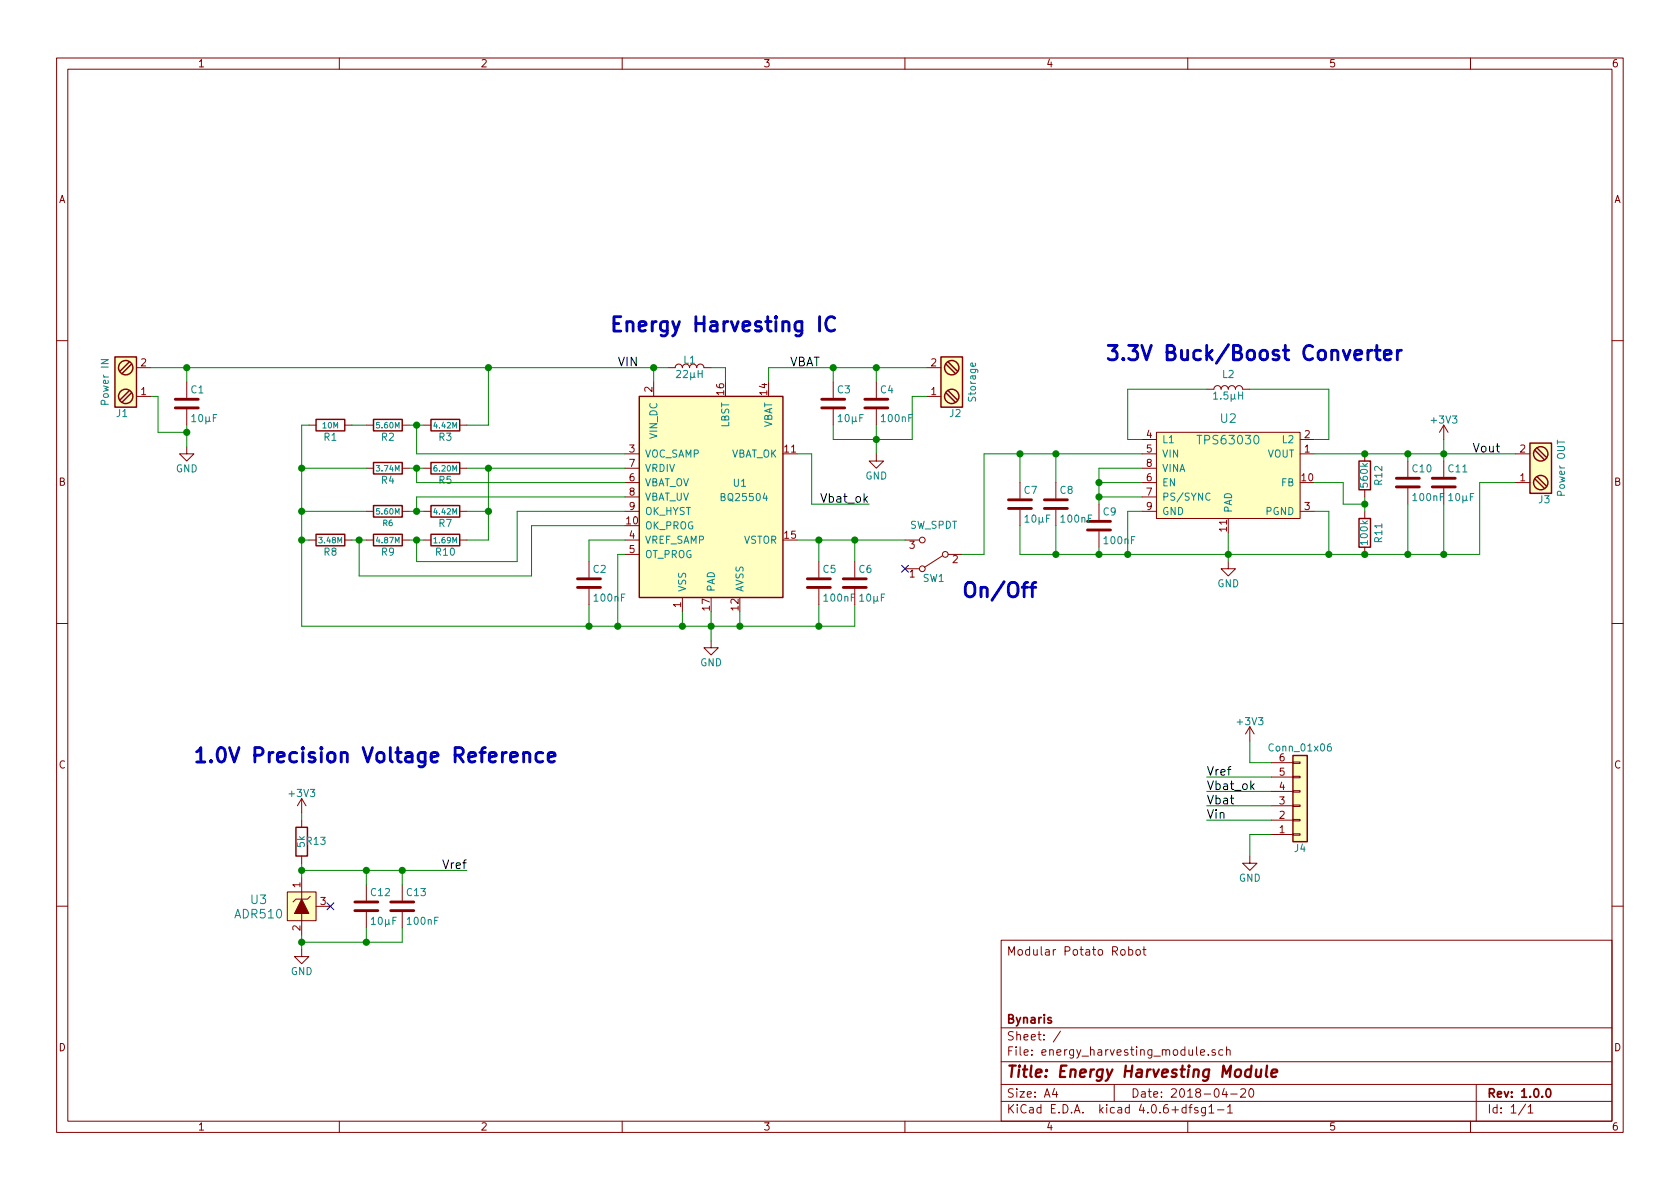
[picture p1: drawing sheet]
EESchema Schematic File Version 2
LIBS:power
LIBS:device
LIBS:transistors
LIBS:conn
LIBS:linear
LIBS:regul
LIBS:74xx
LIBS:cmos4000
LIBS:adc-dac
LIBS:memory
LIBS:xilinx
LIBS:microcontrollers
LIBS:dsp
LIBS:microchip
LIBS:analog_switches
LIBS:motorola
LIBS:texas
LIBS:intel
LIBS:audio
LIBS:interface
LIBS:digital-audio
LIBS:philips
LIBS:display
LIBS:cypress
LIBS:siliconi
LIBS:opto
LIBS:atmel
LIBS:contrib
LIBS:valves
LIBS:battery_management
LIBS:Battery_Management
LIBS:tps63031
LIBS:Switch
LIBS:switches
LIBS:analog_devices
LIBS:adr510
LIBS:energy_harvesting_module-cache
EELAYER 25 0
EELAYER END
$Descr A4 11693 8268
encoding utf-8
Sheet 1 1
Title "Energy Harvesting Module"
Date "2018-04-20"
Rev "1.0.0"
Comp "Bynaris"
Comment1 ""
Comment2 ""
Comment3 ""
Comment4 "Modular Potato Robot"
$EndDescr
$Comp
L BQ25504 U1
U 1 1
P 4950 3450
F 0 "U1" H 5200 3550 50  0000 R CNN
F 1 "BQ25504" H 5350 3450 50  0000 R CNN
F 2 "project_footprint:QFN-16-1EP_3x3mm_Pitch0.5mm_ThermalVias" H 4950 3450 50  0001 C CNN
F 3 "" H 4650 4250 50  0001 C CNN
	1    4950 3450
	1    0    0    -1  
$EndComp
$Comp
L L L1
U 1 1
P 4800 2550
F 0 "L1" V 4850 2550 50  0000 C CNN
F 1 "22µH" V 4750 2550 50  0000 C CNN
F 2 "project_footprint:L_Wuerth_WE-LQ" H 4800 2550 50  0001 C CNN
F 3 "" H 4800 2550 50  0001 C CNN
	1    4800 2550
	0    -1   -1   0   
$EndComp
$Comp
L R R5
U 1 1
P 3100 3250
F 0 "R5" V 3180 3250 50  0000 C CNN
F 1 "6.20M" V 3100 3250 39  0000 C CNN
F 2 "Resistors_SMD:R_0805" V 3030 3250 50  0001 C CNN
F 3 "" H 3100 3250 50  0001 C CNN
	1    3100 3250
	0    1    1    0   
$EndComp
$Comp
L R R4
U 1 1
P 2700 3250
F 0 "R4" V 2780 3250 50  0000 C CNN
F 1 "3.74M" V 2700 3250 39  0000 C CNN
F 2 "Resistors_SMD:R_0805" V 2630 3250 50  0001 C CNN
F 3 "" H 2700 3250 50  0001 C CNN
	1    2700 3250
	0    1    1    0   
$EndComp
$Comp
L R R7
U 1 1
P 3100 3550
F 0 "R7" V 3180 3550 50  0000 C CNN
F 1 "4.42M" V 3100 3550 39  0000 C CNN
F 2 "Resistors_SMD:R_0805" V 3030 3550 50  0001 C CNN
F 3 "" H 3100 3550 50  0001 C CNN
	1    3100 3550
	0    1    1    0   
$EndComp
$Comp
L R R6
U 1 1
P 2700 3550
F 0 "R6" V 2780 3550 39  0000 C CNN
F 1 "5.60M" V 2700 3550 39  0000 C CNN
F 2 "Resistors_SMD:R_0805" V 2630 3550 50  0001 C CNN
F 3 "" H 2700 3550 50  0001 C CNN
	1    2700 3550
	0    1    1    0   
$EndComp
$Comp
L GND #PWR01
U 1 1
P 4950 4450
F 0 "#PWR01" H 4950 4200 50  0001 C CNN
F 1 "GND" H 4950 4300 50  0000 C CNN
F 2 "" H 4950 4450 50  0001 C CNN
F 3 "" H 4950 4450 50  0001 C CNN
	1    4950 4450
	1    0    0    -1  
$EndComp
$Comp
L R R10
U 1 1
P 3100 3750
F 0 "R10" V 3180 3750 50  0000 C CNN
F 1 "1.69M" V 3100 3750 39  0000 C CNN
F 2 "Resistors_SMD:R_0805" V 3030 3750 50  0001 C CNN
F 3 "" H 3100 3750 50  0001 C CNN
	1    3100 3750
	0    1    1    0   
$EndComp
$Comp
L R R9
U 1 1
P 2700 3750
F 0 "R9" V 2780 3750 50  0000 C CNN
F 1 "4.87M" V 2700 3750 39  0000 C CNN
F 2 "Resistors_SMD:R_0805" V 2630 3750 50  0001 C CNN
F 3 "" H 2700 3750 50  0001 C CNN
	1    2700 3750
	0    1    1    0   
$EndComp
$Comp
L R R8
U 1 1
P 2300 3750
F 0 "R8" V 2380 3750 50  0000 C CNN
F 1 "3.48M" V 2300 3750 39  0000 C CNN
F 2 "Resistors_SMD:R_0805" V 2230 3750 50  0001 C CNN
F 3 "" H 2300 3750 50  0001 C CNN
	1    2300 3750
	0    1    1    0   
$EndComp
$Comp
L R R3
U 1 1
P 3100 2950
F 0 "R3" V 3180 2950 50  0000 C CNN
F 1 "4.42M" V 3100 2950 39  0000 C CNN
F 2 "Resistors_SMD:R_0805" V 3030 2950 50  0001 C CNN
F 3 "" H 3100 2950 50  0001 C CNN
	1    3100 2950
	0    1    1    0   
$EndComp
$Comp
L R R2
U 1 1
P 2700 2950
F 0 "R2" V 2780 2950 50  0000 C CNN
F 1 "5.60M" V 2700 2950 39  0000 C CNN
F 2 "Resistors_SMD:R_0805" V 2630 2950 50  0001 C CNN
F 3 "" H 2700 2950 50  0001 C CNN
	1    2700 2950
	0    1    1    0   
$EndComp
$Comp
L Screw_Terminal_1x02 J1
U 1 1
P 850 2650
F 0 "J1" H 850 2900 50  0000 C TNN
F 1 "Power IN" V 700 2650 50  0000 C TNN
F 2 "Connectors_Terminal_Blocks:TerminalBlock_Pheonix_MPT-2.54mm_2pol" H 850 2425 50  0001 C CNN
F 3 "" H 825 2650 50  0001 C CNN
	1    850  2650
	1    0    0    1   
$EndComp
$Comp
L GND #PWR02
U 1 1
P 1300 3100
F 0 "#PWR02" H 1300 2850 50  0001 C CNN
F 1 "GND" H 1300 2950 50  0000 C CNN
F 2 "" H 1300 3100 50  0001 C CNN
F 3 "" H 1300 3100 50  0001 C CNN
	1    1300 3100
	1    0    0    -1  
$EndComp
$Comp
L Screw_Terminal_1x02 J2
U 1 1
P 6650 2650
F 0 "J2" H 6650 2900 50  0000 C TNN
F 1 "Storage" V 6500 2650 50  0000 C TNN
F 2 "Connectors_Terminal_Blocks:TerminalBlock_Pheonix_MPT-2.54mm_2pol" H 6650 2425 50  0001 C CNN
F 3 "" H 6625 2650 50  0001 C CNN
	1    6650 2650
	-1   0    0    1   
$EndComp
$Comp
L GND #PWR03
U 1 1
P 6100 3150
F 0 "#PWR03" H 6100 2900 50  0001 C CNN
F 1 "GND" H 6100 3000 50  0000 C CNN
F 2 "" H 6100 3150 50  0001 C CNN
F 3 "" H 6100 3150 50  0001 C CNN
	1    6100 3150
	1    0    0    -1  
$EndComp
$Comp
L TPS63031 U2
U 1 1
P 8550 3350
F 0 "U2" H 8550 3800 60  0000 C CNN
F 1 "TPS63030" H 8550 3650 60  0000 C CNN
F 2 "project_footprint:R-PWSON-10" H 10400 4350 60  0001 C CNN
F 3 "" H 10400 4350 60  0001 C CNN
	1    8550 3350
	1    0    0    -1  
$EndComp
$Comp
L SW_SPDT SW1
U 1 1
P 6500 3850
F 0 "SW1" H 6500 4020 50  0000 C CNN
F 1 "SW_SPDT" H 6500 3650 50  0000 C CNN
F 2 "project_footprint:SW_SPDT_CK-JS102011SAQN" H 6500 3850 50  0001 C CNN
F 3 "" H 6500 3850 50  0001 C CNN
	1    6500 3850
	-1   0    0    1   
$EndComp
NoConn ~ 6300 3950
$Comp
L C C10
U 1 1
P 9800 3350
F 0 "C10" H 9825 3450 50  0000 L CNN
F 1 "100nF" H 9825 3250 50  0000 L CNN
F 2 "Capacitors_SMD:C_0805" H 9838 3200 50  0001 C CNN
F 3 "" H 9800 3350 50  0001 C CNN
	1    9800 3350
	1    0    0    -1  
$EndComp
$Comp
L C C11
U 1 1
P 10050 3350
F 0 "C11" H 10075 3450 50  0000 L CNN
F 1 "10µF" H 10075 3250 50  0000 L CNN
F 2 "Capacitors_SMD:C_0805" H 10088 3200 50  0001 C CNN
F 3 "" H 10050 3350 50  0001 C CNN
	1    10050 3350
	1    0    0    -1  
$EndComp
$Comp
L GND #PWR04
U 1 1
P 8550 3900
F 0 "#PWR04" H 8550 3650 50  0001 C CNN
F 1 "GND" H 8550 3750 50  0000 C CNN
F 2 "" H 8550 3900 50  0001 C CNN
F 3 "" H 8550 3900 50  0001 C CNN
	1    8550 3900
	1    0    0    -1  
$EndComp
Wire Wire Line
	4550 2550 4550 2650
Wire Wire Line
	1050 2550 4650 2550
Wire Wire Line
	4950 2550 5050 2550
Wire Wire Line
	5050 2550 5050 2650
Wire Wire Line
	5700 3750 5700 3900
Wire Wire Line
	5950 3750 5950 3900
Connection ~ 5700 3750
Wire Wire Line
	2850 3250 2950 3250
Wire Wire Line
	4100 3900 4100 3750
Wire Wire Line
	4100 3750 4350 3750
Wire Wire Line
	4100 4200 4100 4350
Wire Wire Line
	2100 4350 5950 4350
Wire Wire Line
	5700 4350 5700 4200
Wire Wire Line
	5950 4350 5950 4200
Connection ~ 5700 4350
Wire Wire Line
	4950 4250 4950 4450
Connection ~ 4950 4350
Wire Wire Line
	4750 4250 4750 4350
Connection ~ 4750 4350
Wire Wire Line
	4350 3850 4300 3850
Wire Wire Line
	4300 3850 4300 4350
Connection ~ 4300 4350
Wire Wire Line
	5150 4250 5150 4350
Connection ~ 5150 4350
Wire Wire Line
	2850 3550 2950 3550
Wire Wire Line
	2850 3750 2950 3750
Wire Wire Line
	2900 3750 2900 3900
Wire Wire Line
	2900 3900 3600 3900
Wire Wire Line
	3600 3900 3600 3550
Wire Wire Line
	3600 3550 4350 3550
Connection ~ 2900 3750
Wire Wire Line
	2450 3750 2550 3750
Wire Wire Line
	2500 3750 2500 4000
Wire Wire Line
	2500 4000 3700 4000
Wire Wire Line
	3700 4000 3700 3650
Wire Wire Line
	3700 3650 4350 3650
Wire Wire Line
	2900 3550 2900 3450
Wire Wire Line
	2900 3450 4350 3450
Connection ~ 2900 3550
Wire Wire Line
	2900 3250 2900 3350
Wire Wire Line
	2900 3350 4350 3350
Connection ~ 2900 3250
Wire Wire Line
	3400 3750 3250 3750
Wire Wire Line
	3400 3250 3400 3750
Wire Wire Line
	3250 3250 4350 3250
Wire Wire Line
	3250 3550 3400 3550
Connection ~ 3400 3550
Connection ~ 3400 3250
Connection ~ 2500 3750
Wire Wire Line
	2100 3550 2550 3550
Wire Wire Line
	2100 3750 2150 3750
Wire Wire Line
	2100 3250 2550 3250
Connection ~ 2100 3550
Connection ~ 4100 4350
Connection ~ 2100 3750
Wire Wire Line
	2850 2950 2950 2950
Wire Wire Line
	2900 2950 2900 3150
Wire Wire Line
	2900 3150 4350 3150
Connection ~ 2900 2950
Connection ~ 2100 3250
Connection ~ 4550 2550
Wire Wire Line
	3250 2950 3400 2950
Wire Wire Line
	3400 2950 3400 2550
Connection ~ 3400 2550
Wire Wire Line
	2100 2950 2100 4350
Wire Wire Line
	1050 2750 1100 2750
Wire Wire Line
	1100 2750 1100 3000
Wire Wire Line
	1100 3000 1300 3000
Wire Wire Line
	1300 2950 1300 3100
Wire Wire Line
	1300 2650 1300 2550
Connection ~ 1300 2550
Connection ~ 1300 3000
Wire Wire Line
	5350 2650 5350 2550
Wire Wire Line
	5350 2550 6450 2550
Wire Wire Line
	5800 2650 5800 2550
Connection ~ 5800 2550
Wire Wire Line
	6100 2650 6100 2550
Connection ~ 6100 2550
Wire Wire Line
	5800 2950 5800 3050
Wire Wire Line
	5800 3050 6350 3050
Wire Wire Line
	6350 3050 6350 2750
Wire Wire Line
	6350 2750 6450 2750
Wire Wire Line
	6100 2950 6100 3150
Connection ~ 6100 3050
Connection ~ 5950 3750
Wire Wire Line
	9150 3150 10550 3150
Wire Wire Line
	10050 3050 10050 3200
Wire Wire Line
	9800 3200 9800 3150
Connection ~ 9800 3150
Connection ~ 10050 3150
Wire Wire Line
	8550 3700 8550 3900
Wire Wire Line
	10050 3850 10050 3500
Wire Wire Line
	9800 3850 9800 3500
Connection ~ 9800 3850
Wire Wire Line
	9150 3550 9250 3550
Wire Wire Line
	9250 3550 9250 3850
Connection ~ 9250 3850
Connection ~ 8550 3850
Wire Wire Line
	7950 3550 7850 3550
$Comp
L C C9
U 1 1
P 7650 3650
F 0 "C9" H 7675 3750 50  0000 L CNN
F 1 "100nF" H 7675 3550 50  0000 L CNN
F 2 "Capacitors_SMD:C_0805" H 7688 3500 50  0001 C CNN
F 3 "" H 7650 3650 50  0001 C CNN
	1    7650 3650
	1    0    0    -1  
$EndComp
Wire Wire Line
	7650 3450 7950 3450
Wire Wire Line
	7950 3350 7650 3350
Wire Wire Line
	7650 3250 7650 3500
Wire Wire Line
	7950 3250 7650 3250
Connection ~ 7650 3350
Wire Wire Line
	7850 3550 7850 3850
Connection ~ 7850 3850
Connection ~ 7650 3450
Wire Wire Line
	7650 3850 7650 3800
$Comp
L L L2
U 1 1
P 8550 2700
F 0 "L2" V 8650 2700 50  0000 C CNN
F 1 "1.5µH" V 8500 2700 50  0000 C CNN
F 2 "project_footprint:L_Wuerth_WE-LQS" H 8550 2700 50  0001 C CNN
F 3 "" H 8550 2700 50  0001 C CNN
	1    8550 2700
	0    -1   -1   0   
$EndComp
Wire Wire Line
	9150 3050 9250 3050
Wire Wire Line
	9250 3050 9250 2700
Wire Wire Line
	9250 2700 8700 2700
Wire Wire Line
	7950 3050 7850 3050
Wire Wire Line
	7850 3050 7850 2700
Wire Wire Line
	7850 2700 8400 2700
Wire Wire Line
	6850 3150 7950 3150
Text Label 5500 2550 0    60   ~ 0
VBAT
Text Label 4300 2550 0    60   ~ 0
VIN
Wire Wire Line
	5550 3750 6300 3750
Connection ~ 10050 3850
Wire Wire Line
	10550 3350 10300 3350
Wire Wire Line
	10300 3350 10300 3850
$Comp
L Screw_Terminal_1x02 J3
U 1 1
P 10750 3250
F 0 "J3" H 10750 3500 50  0000 C TNN
F 1 "Power OUT" V 10600 3250 50  0000 C TNN
F 2 "Connectors_Terminal_Blocks:TerminalBlock_Pheonix_MPT-2.54mm_2pol" H 10750 3025 50  0001 C CNN
F 3 "" H 10725 3250 50  0001 C CNN
	1    10750 3250
	-1   0    0    1   
$EndComp
$Comp
L ADR510 U3
U 1 1
P 2100 6300
F 0 "U3" H 1800 6350 60  0000 C CNN
F 1 "ADR510" H 1800 6250 60  0000 C CNN
F 2 "TO_SOT_Packages_SMD:SOT-23" H 2050 6600 60  0001 C CNN
F 3 "" H 2050 6600 60  0001 C CNN
	1    2100 6300
	1    0    0    -1  
$EndComp
Wire Wire Line
	2100 6500 2100 6600
Wire Wire Line
	2100 6000 2100 6100
$Comp
L GND #PWR05
U 1 1
P 2100 6600
F 0 "#PWR05" H 2100 6350 50  0001 C CNN
F 1 "GND" H 2100 6450 50  0000 C CNN
F 2 "" H 2100 6600 50  0001 C CNN
F 3 "" H 2100 6600 50  0001 C CNN
	1    2100 6600
	1    0    0    -1  
$EndComp
Connection ~ 2100 6550
$Comp
L R R13
U 1 1
P 2100 5850
F 0 "R13" H 2000 5850 50  0000 C CNN
F 1 "5k" V 2100 5850 50  0000 C CNN
F 2 "Resistors_SMD:R_0805" V 2030 5850 50  0001 C CNN
F 3 "" H 2100 5850 50  0001 C CNN
	1    2100 5850
	-1   0    0    1   
$EndComp
Wire Wire Line
	2100 5650 2100 5700
Connection ~ 2100 6050
Text Label 3250 6050 2    60   ~ 0
Vref
Text Label 8400 5700 0    60   ~ 0
Vin
Text Label 8400 5600 0    60   ~ 0
Vbat
Text Label 8400 5400 0    60   ~ 0
Vref
$Comp
L GND #PWR06
U 1 1
P 8700 5950
F 0 "#PWR06" H 8700 5700 50  0001 C CNN
F 1 "GND" H 8700 5800 50  0000 C CNN
F 2 "" H 8700 5950 50  0001 C CNN
F 3 "" H 8700 5950 50  0001 C CNN
	1    8700 5950
	1    0    0    -1  
$EndComp
Wire Wire Line
	8700 5150 8700 5300
Wire Wire Line
	8700 5300 8850 5300
Wire Wire Line
	8850 5800 8700 5800
Wire Wire Line
	8700 5800 8700 5950
Wire Wire Line
	8400 5400 8850 5400
Wire Wire Line
	8400 5500 8850 5500
Wire Wire Line
	8400 5700 8850 5700
Text Notes 7700 2500 0    100  ~ 20
3.3V Buck/Boost Converter
Text Notes 1350 5300 0    100  ~ 20
1.0V Precision Voltage Reference
Text Notes 4250 2300 0    100  ~ 20
Energy Harvesting IC
Text Notes 6700 4150 0    100  ~ 20
On/Off
Wire Wire Line
	6850 3850 6850 3150
Wire Wire Line
	7100 3850 7100 3650
Connection ~ 7650 3850
Wire Wire Line
	7350 3850 7350 3650
Connection ~ 7350 3850
Wire Wire Line
	7100 3350 7100 3150
Connection ~ 7100 3150
Wire Wire Line
	7350 3350 7350 3150
Connection ~ 7350 3150
$Comp
L C C8
U 1 1
P 7350 3500
F 0 "C8" H 7375 3600 50  0000 L CNN
F 1 "100nF" H 7375 3400 50  0000 L CNN
F 2 "Capacitors_SMD:C_0805" H 7388 3350 50  0001 C CNN
F 3 "" H 7350 3500 50  0001 C CNN
	1    7350 3500
	1    0    0    -1  
$EndComp
$Comp
L C C7
U 1 1
P 7100 3500
F 0 "C7" H 7125 3600 50  0000 L CNN
F 1 "10µF" H 7125 3400 50  0000 L CNN
F 2 "Capacitors_SMD:C_0805" H 7138 3350 50  0001 C CNN
F 3 "" H 7100 3500 50  0001 C CNN
	1    7100 3500
	1    0    0    -1  
$EndComp
$Comp
L C C5
U 1 1
P 5700 4050
F 0 "C5" H 5725 4150 50  0000 L CNN
F 1 "100nF" H 5725 3950 50  0000 L CNN
F 2 "Capacitors_SMD:C_0805" H 5738 3900 50  0001 C CNN
F 3 "" H 5700 4050 50  0001 C CNN
	1    5700 4050
	1    0    0    -1  
$EndComp
$Comp
L C C6
U 1 1
P 5950 4050
F 0 "C6" H 5975 4150 50  0000 L CNN
F 1 "10µF" H 5975 3950 50  0000 L CNN
F 2 "Capacitors_SMD:C_0805" H 5988 3900 50  0001 C CNN
F 3 "" H 5950 4050 50  0001 C CNN
	1    5950 4050
	1    0    0    -1  
$EndComp
$Comp
L C C2
U 1 1
P 4100 4050
F 0 "C2" H 4125 4150 50  0000 L CNN
F 1 "100nF" H 4125 3950 50  0000 L CNN
F 2 "Capacitors_SMD:C_0805" H 4138 3900 50  0001 C CNN
F 3 "" H 4100 4050 50  0001 C CNN
	1    4100 4050
	1    0    0    -1  
$EndComp
$Comp
L C C3
U 1 1
P 5800 2800
F 0 "C3" H 5825 2900 50  0000 L CNN
F 1 "10µF" H 5825 2700 50  0000 L CNN
F 2 "Capacitors_SMD:C_0805" H 5838 2650 50  0001 C CNN
F 3 "" H 5800 2800 50  0001 C CNN
	1    5800 2800
	1    0    0    -1  
$EndComp
$Comp
L C C4
U 1 1
P 6100 2800
F 0 "C4" H 6125 2900 50  0000 L CNN
F 1 "100nF" H 6125 2700 50  0000 L CNN
F 2 "Capacitors_SMD:C_0805" H 6138 2650 50  0001 C CNN
F 3 "" H 6100 2800 50  0001 C CNN
	1    6100 2800
	1    0    0    -1  
$EndComp
$Comp
L C C1
U 1 1
P 1300 2800
F 0 "C1" H 1325 2900 50  0000 L CNN
F 1 "10µF" H 1325 2700 50  0000 L CNN
F 2 "Capacitors_SMD:C_0805" H 1338 2650 50  0001 C CNN
F 3 "" H 1300 2800 50  0001 C CNN
	1    1300 2800
	1    0    0    -1  
$EndComp
$Comp
L +3V3 #PWR07
U 1 1
P 10050 3050
F 0 "#PWR07" H 10050 2900 50  0001 C CNN
F 1 "+3V3" H 10050 3190 50  0000 C CNN
F 2 "" H 10050 3050 50  0001 C CNN
F 3 "" H 10050 3050 50  0001 C CNN
	1    10050 3050
	1    0    0    -1  
$EndComp
$Comp
L +3V3 #PWR08
U 1 1
P 8700 5150
F 0 "#PWR08" H 8700 5000 50  0001 C CNN
F 1 "+3V3" H 8700 5290 50  0000 C CNN
F 2 "" H 8700 5150 50  0001 C CNN
F 3 "" H 8700 5150 50  0001 C CNN
	1    8700 5150
	1    0    0    -1  
$EndComp
$Comp
L +3V3 #PWR09
U 1 1
P 2100 5650
F 0 "#PWR09" H 2100 5500 50  0001 C CNN
F 1 "+3V3" H 2100 5790 50  0000 C CNN
F 2 "" H 2100 5650 50  0001 C CNN
F 3 "" H 2100 5650 50  0001 C CNN
	1    2100 5650
	1    0    0    -1  
$EndComp
$Comp
L R R12
U 1 1
P 9500 3300
F 0 "R12" V 9400 3300 50  0000 C CNN
F 1 "560k" V 9500 3300 50  0000 C CNN
F 2 "Resistors_SMD:R_0805" V 9430 3300 50  0001 C CNN
F 3 "" H 9500 3300 50  0001 C CNN
	1    9500 3300
	-1   0    0    1   
$EndComp
$Comp
L R R11
U 1 1
P 9500 3700
F 0 "R11" V 9400 3700 50  0000 C CNN
F 1 "100k" V 9500 3700 50  0000 C CNN
F 2 "Resistors_SMD:R_0805" V 9430 3700 50  0001 C CNN
F 3 "" H 9500 3700 50  0001 C CNN
	1    9500 3700
	-1   0    0    1   
$EndComp
Connection ~ 9500 3150
Connection ~ 9500 3850
Wire Wire Line
	9500 3450 9500 3550
Wire Wire Line
	9150 3350 9350 3350
Wire Wire Line
	9350 3350 9350 3500
Wire Wire Line
	9350 3500 9500 3500
Connection ~ 9500 3500
$Comp
L Conn_01x06 J4
U 1 1
P 9050 5600
F 0 "J4" H 9050 5900 50  0000 C CNN
F 1 "Conn_01x06" H 9050 5200 50  0000 C CNN
F 2 "project_footprint:Pin_Header_Straight_1x06_Pitch2.54mm" H 9050 5600 50  0001 C CNN
F 3 "" H 9050 5600 50  0001 C CNN
	1    9050 5600
	1    0    0    1   
$EndComp
Text Label 8400 5500 0    60   ~ 0
Vbat_ok
Wire Wire Line
	8400 5600 8850 5600
Text Label 6050 3500 2    60   ~ 0
Vbat_ok
Wire Wire Line
	5550 3150 5650 3150
Wire Wire Line
	5650 3150 5650 3500
Wire Wire Line
	5650 3500 6050 3500
$Comp
L C C13
U 1 1
P 2800 6300
F 0 "C13" H 2825 6400 50  0000 L CNN
F 1 "100nF" H 2825 6200 50  0000 L CNN
F 2 "Capacitors_SMD:C_0805" H 2838 6150 50  0001 C CNN
F 3 "" H 2800 6300 50  0001 C CNN
	1    2800 6300
	1    0    0    -1  
$EndComp
$Comp
L C C12
U 1 1
P 2550 6300
F 0 "C12" H 2575 6400 50  0000 L CNN
F 1 "10µF" H 2575 6200 50  0000 L CNN
F 2 "Capacitors_SMD:C_0805" H 2588 6150 50  0001 C CNN
F 3 "" H 2550 6300 50  0001 C CNN
	1    2550 6300
	1    0    0    -1  
$EndComp
$Comp
L R R1
U 1 1
P 2300 2950
F 0 "R1" V 2380 2950 50  0000 C CNN
F 1 "10M" V 2300 2950 39  0000 C CNN
F 2 "Resistors_SMD:R_0805" V 2230 2950 50  0001 C CNN
F 3 "" H 2300 2950 50  0001 C CNN
	1    2300 2950
	0    1    1    0   
$EndComp
Wire Wire Line
	2100 2950 2150 2950
Wire Wire Line
	2450 2950 2550 2950
Text Label 10250 3150 0    60   ~ 0
Vout
Wire Wire Line
	6700 3850 6850 3850
Wire Wire Line
	10300 3850 7100 3850
NoConn ~ 2300 6300
Wire Wire Line
	2100 6050 3250 6050
Wire Wire Line
	2550 6050 2550 6150
Wire Wire Line
	2800 6050 2800 6150
Connection ~ 2550 6050
Wire Wire Line
	2100 6550 2800 6550
Wire Wire Line
	2550 6550 2550 6450
Wire Wire Line
	2800 6550 2800 6450
Connection ~ 2550 6550
Connection ~ 2800 6050
$EndSCHEMATC
